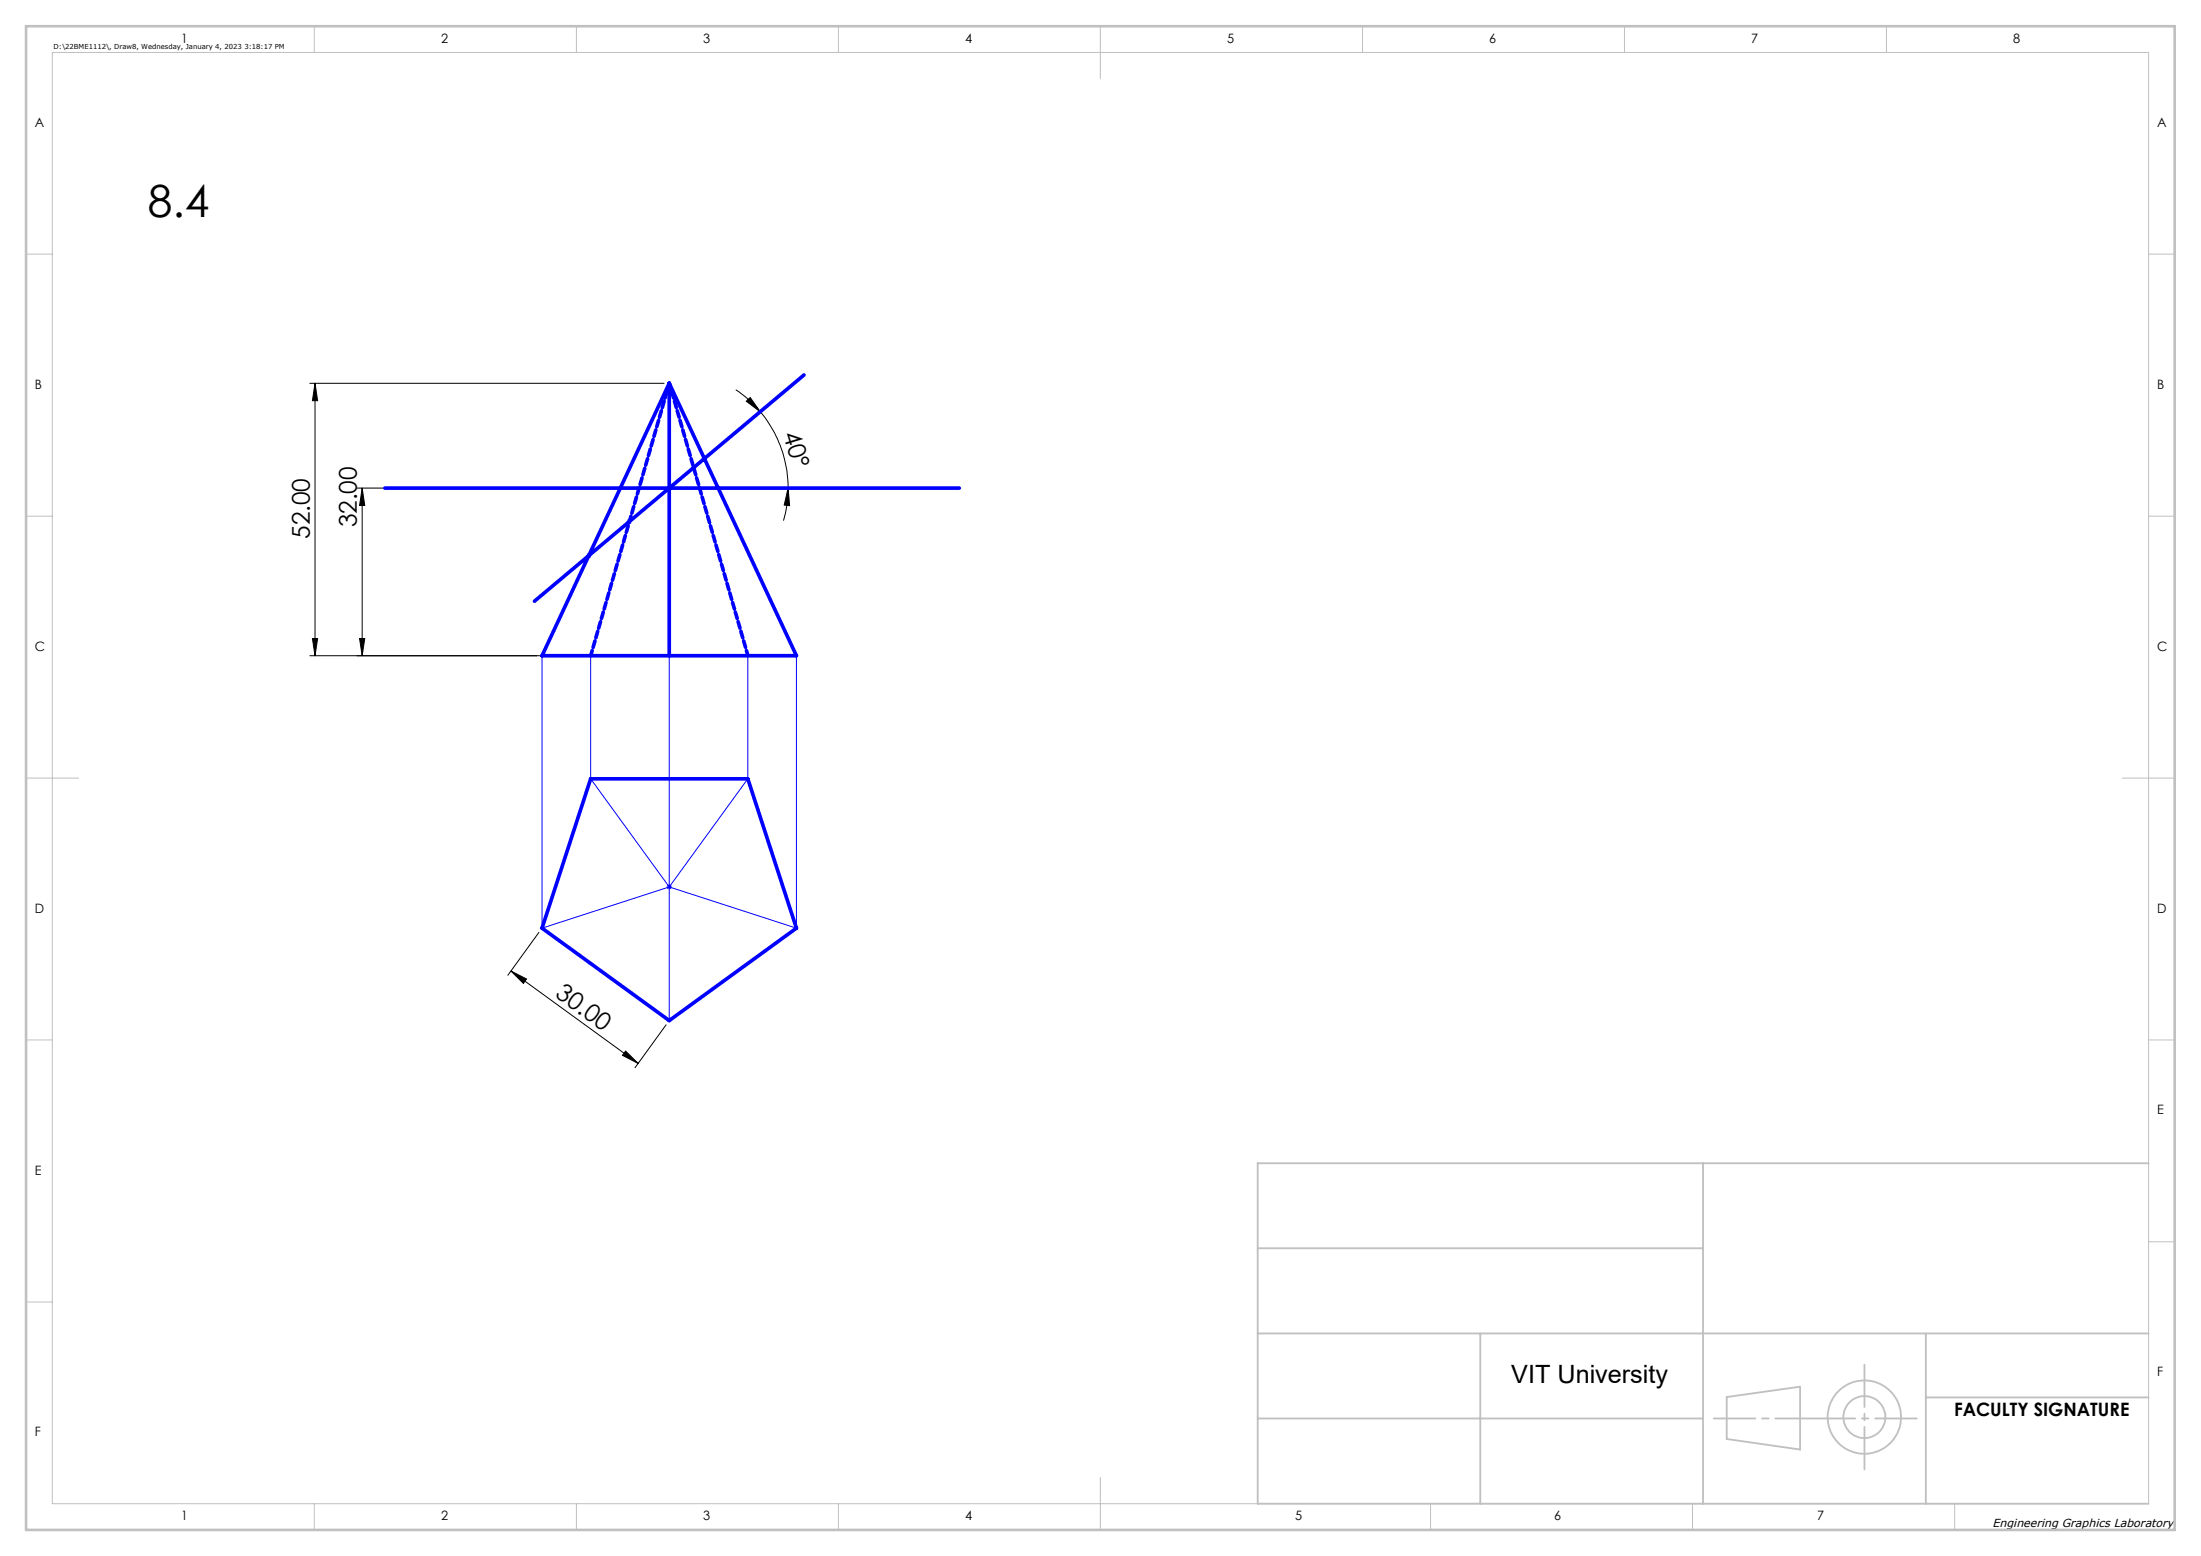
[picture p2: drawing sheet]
<svg xmlns="http://www.w3.org/2000/svg" width="420mm" height="297mm" viewBox="0 0 420 297" stroke-linecap="round" stroke-linejoin="round" font-family="sans-serif">
<g fill="none" stroke="#000" stroke-width=".19">
<path d="M59.1 73.2h67.6M60.1 73.2l.5 3.3h-1zM60.1 73.2v52M140.4 74.4a21.2 21.2 0 0 1 4.7 4.2M142.4 76.6l.8-.7 1.9 2.7zM145.1 78.6a22.4 22.4 0 0 1 5.3 14.6M68.1 93.2h58.6M69.1 93.2l.5 3.3h-1zM69.1 93.2v32M150.4 93.2l.3 3.3-1.1-.1zM150.4 93.2a22.4 22.4 0 0 1-.9 6.2M59.1 125.2h67.6"/>
<path d="M59.6 121.9h1l-.5 3.3zM68.6 121.9h1l-.5 3.3zM102.8 178l-5.9 8.2M97.5 185.3l3 1.6-.6 .8zM97.5 185.3l24.3 17.7M127.1 195.6l-5.9 8.2M119.4 200.6l2.4 2.4-3-1.6z"/>
</g>
<g fill="none" stroke="#c0c0c0" stroke-width=".35">
<path d="M240 238.3h85M325 222v65M410 222h-170v65h170M240 254.5h170M282.5 254.5v32.5M367.5 254.5v32.5M240 270.8h85M329.5 266.7l14-2v12l-14-2zM367.5 266.7h42.5"/>
<circle cx="355.8" cy="270.5" r="7"/>
<circle cx="355.8" cy="270.5" r="4"/>
</g>
<g fill="none" stroke="#00f" stroke-width=".19">
<path d="M119.6 99.6h1M119.7 99.2l.7 .7M120.1 99.1v.9M120.4 99.2l-.7 .7M127.2 93.2h1M127.4 92.8l.7 .7M127.7 92.7v1M128.1 92.8l-.7 .7M131.8 89.3h1.1M132 88.9l.7 .7M132.4 88.8v1M132.7 88.9l-.7 .7"/>
<path d="M133.9 87.6h1M134.1 87.2l.7 .7M134.4 87v1M134.8 87.2l-.7 .7M111.9 106h1M112 105.7l.7 .7M112.4 105.5v1M112.7 105.7l-.7 .7M103.4 125.2v52l24.3-7.9M112.7 125.2v23.5l15 20.6M127.7 125.2v69.6M142.7 125.2v23.5l-15 20.6"/>
<path d="M152 125.2v52l-24.3-7.9M127.2 169.3h1M127.4 168.9l.7 .7M128.1 168.9l-.7 .7"/>
</g>
<g fill="none" stroke="#c0c0c0" stroke-width=".19">
<path d="M10 10h400v277h-400zM60 5v5M110 5v5M160 5v5M210 5v10M260 5v5M310 5v5M360 5v5M5 48.5h5M410 48.5h5M5 98.5h5M410 98.5h5"/>
<path d="M5 148.5h10M405 148.5h10M5 198.5h5M410 198.5h5M410 237h5M5 248.5h5M60 287v5M110 287v5M160 287v5M210 282v10M273 287v5M323 287v5"/>
<path d="M373 287v5"/>
</g>
<path d="M327 270.8h38.8" fill="none" stroke="#c0c0c0" stroke-width=".35" stroke-dasharray="15.2 1.3 1.3 1.3" stroke-dashoffset="7.3"/>
<path d="M355.8 260.5v20" fill="none" stroke="#c0c0c0" stroke-width=".35" stroke-dasharray="15.2 1.3 1.3 1.3" stroke-dashoffset="7.1"/>
<path d="M5 5h410v287h-410z" fill="none" stroke="#c0c0c0" stroke-width=".5"/>
<path d="M127.7 73.2v52M127.7 73.2l24.3 52h-48.6zM153.4 71.6l-51.4 43.2M73.4 93.2h109.7M112.7 148.7h30l9.3 28.5-24.3 17.6-24.3-17.6z" fill="none" stroke="#00f" stroke-width=".7"/>
<path d="M112.7 125.2l15-52M142.7 125.2l-15-52" fill="none" stroke="#00f" stroke-width=".7" stroke-dasharray="1.3 .6" stroke-dashoffset=".2"/>
<g fill="#000">
<path d="M69.1 93.2l.5 3.3h-1zM68.6 121.9h1l-.5 3.3z"/>
<path d="M150.4 93.2l.3 3.3-1.1-.1zM142.4 76.6l.8-.7 1.9 2.7z"/>
<path d="M59.6 121.9h1l-.5 3.3zM60.1 73.2l.5 3.3h-1z"/>
<path d="M97.5 185.3l3 1.6-.6 .8zM119.4 200.6l2.4 2.4-3-1.6z"/>
</g>
<text font-size="8.5" x="28.2" y="41.4">8.4</text>
<text font-size="4.8" x="288.4" y="264">VIT University</text>
<g font-size="4.7">
<text x="149.4" y="82.9" transform="rotate(73 149.4 82.9)">40°</text>
<text x="68.1" y="100.7" transform="rotate(-90 68.1 100.7)">32.00</text>
<text x="59.1" y="102.9" transform="rotate(-90 59.1 102.9)">52.00</text>
<text x="105.8" y="190.1" transform="rotate(36 105.8 190.1)">30.00</text>
</g>
<text font-size="3.5" x="372.9" y="270.3">FACULTY SIGNATURE</text>
<g font-size="2.5">
<text x="34.6" y="8.2">1</text>
<text x="84.2" y="8.2">2</text>
<text x="134.2" y="8.2">3</text>
<text x="184.2" y="8.2">4</text>
<text x="234.2" y="8.2">5</text>
<text x="284.2" y="8.2">6</text>
<text x="334.2" y="8.2">7</text>
<text x="384.2" y="8.2">8</text>
<text x="6.7" y="24.2">A</text>
<text x="411.7" y="24.2">A</text>
<text x="6.7" y="74.2">B</text>
<text x="411.7" y="74.2">B</text>
<text x="6.7" y="124.2">C</text>
<text x="411.7" y="124.2">C</text>
<text x="6.7" y="174.2">D</text>
<text x="411.7" y="174.2">D</text>
<text x="411.7" y="212.7">E</text>
<text x="6.7" y="224.2">E</text>
<text x="411.7" y="262.7">F</text>
<text x="6.7" y="274.2">F</text>
<text x="34.6" y="290.2">1</text>
<text x="84.2" y="290.2">2</text>
<text x="134.2" y="290.2">3</text>
<text x="184.2" y="290.2">4</text>
<text x="247.2" y="290.2">5</text>
<text x="296.5" y="290.2">6</text>
<text x="346.8" y="290.2">7</text>
</g>
<text font-size="2.2" x="380.2" y="291.4">Engineering Graphics Laboratory</text>
<text font-size="1.3" x="10.2" y="9.3">D:\22BME1112\, Draw8, Wednesday, January 4, 2023 3:18:17 PM</text>
</svg>
